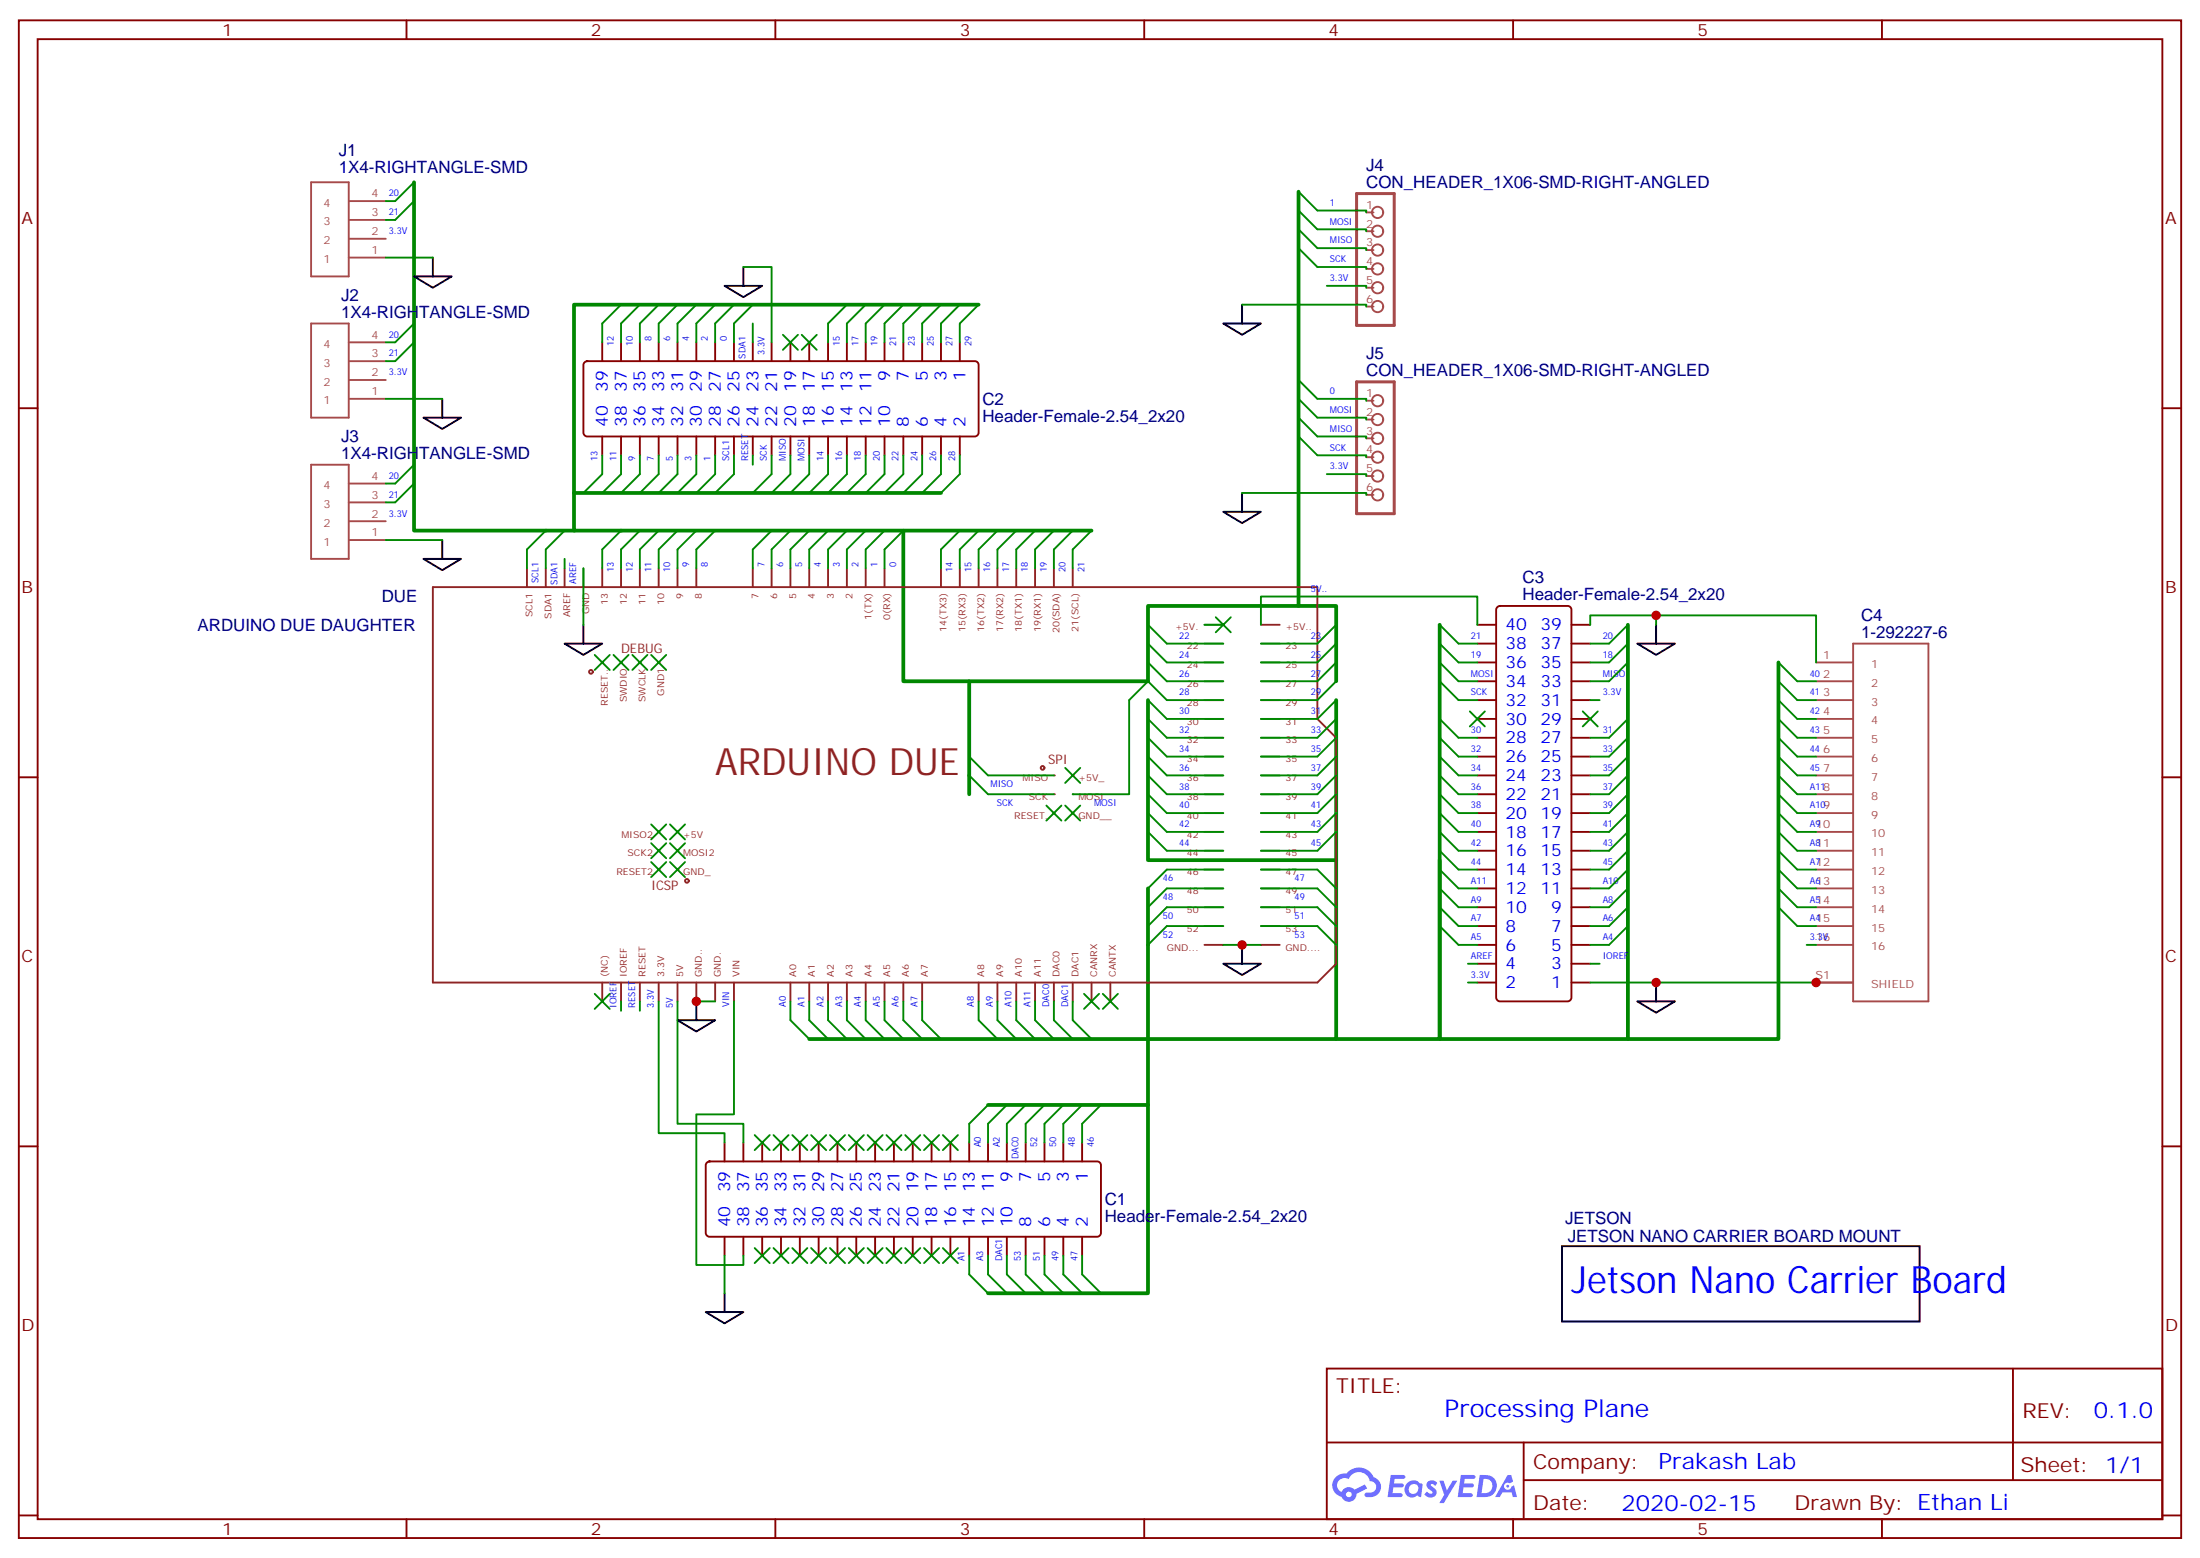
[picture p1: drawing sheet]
# EasyEDA schematic Schematic.json
TITLE: Processing Plane; REV: 0.1.0; Date: 2020-02-15; Sheet: 1/1; Drawn By: Ethan Li; Company: Prakash Lab

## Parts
C1  Header-Female-2.54_2x20  [HDR-TH_40P-P2.54-V-R2-C20-S2.54]
C2  Header-Female-2.54_2x20  [HDR-TH_40P-P2.54-V-R2-C20-S2.54]
C3  Header-Female-2.54_2x20  [HDR-TH_40P-P2.54-V-R2-C20-S2.54]
DUE  ARDUINO DUE DAUGHTER  [ARDUINO DUE DAUGHTER]
J1  1X4-RIGHTANGLE-SMD  [1X4-RIGHTANGLE-SMD]
J2  1X4-RIGHTANGLE-SMD  [1X4-RIGHTANGLE-SMD]
J3  1X4-RIGHTANGLE-SMD  [1X4-RIGHTANGLE-SMD]
J4  CON_HEADER_1X06-SMD-RIGHT-ANGLED  [M1X6_MALE_RIGHT_ANGLED_SMD]
J5  CON_HEADER_1X06-SMD-RIGHT-ANGLED  [M1X6_MALE_RIGHT_ANGLED_SMD]
JETSON  JETSON NANO CARRIER BOARD MOUNT  [NVIDIA JETSON NANO CARRIER BOARD]
NO  1-292227-6

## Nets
3.3V: C1.39 C2.23 C3.2 C3.31 DUE.3.3V J1.2 J2.2 J3.2 J4.5 J5.5 NO.16
5V: C1.37 DUE.5V
5V..: C3.40 DUE.5V..(+5V..)
GND: C1.40 C2.21 C3.1 C3.39 DUE.GND DUE.GND. DUE.GND.. DUE.GND... DUE.GND.... DUE.GND__ J1.1 J2.1 J3.1 J4.6 J5.6 NO.1 NO.S1(SHIELD) NO.S2(SHIELD)
VIN: C1.38 DUE.VIN
0: C2.27 DUE.0(0(RX)) J5.1
1: C2.28 DUE.1(1(TX)) J4.1
2: C2.29 DUE.2
3: C2.30 DUE.3
4: C2.31 DUE.4
5: C2.32 DUE.5
6: C2.33 DUE.6
7: C2.34 DUE.7
8: C2.35 DUE.8
9: C2.36 DUE.9
10: C2.37 DUE.10
11: C2.38 DUE.11
12: C2.39 DUE.12
13: C2.40 DUE.13
14: C2.16 DUE.14(14(TX3))
15: C2.15 DUE.15(15(RX3))
16: C2.14 DUE.16(16(TX2))
17: C2.13 DUE.17(17(RX2))
18: C2.12 C3.35 DUE.18(18(TX1))
19: C2.11 C3.36 DUE.19(19(RX1))
20: C2.10 C3.37 DUE.20(20(SDA)) J1.4 J2.4 J3.4
21: C2.9 C3.38 DUE.21(21(SCL)) J1.3 J2.3 J3.3
22: C2.8 DUE.22
23: C2.7 DUE.23
24: C2.6 DUE.24
25: C2.5 DUE.25
26: C2.4 DUE.26
27: C2.3 DUE.27
28: C2.2 DUE.28
29: C2.1 DUE.29
30: C3.28 DUE.30
31: C3.27 DUE.31
32: C3.26 DUE.32
33: C3.25 DUE.33
34: C3.24 DUE.34
35: C3.23 DUE.35
36: C3.22 DUE.36
37: C3.21 DUE.37
38: C3.20 DUE.38
39: C3.19 DUE.39
40: C3.18 DUE.40 NO.2
41: C3.17 DUE.41 NO.3
42: C3.16 DUE.42 NO.4
43: C3.15 DUE.43 NO.5
44: C3.14 DUE.44 NO.6
45: C3.13 DUE.45 NO.7
46: C1.1 DUE.46
47: C1.2 DUE.47
48: C1.3 DUE.48
49: C1.4 DUE.49
50: C1.5 DUE.50
51: C1.6 DUE.51
52: C1.7 DUE.52
53: C1.8 DUE.53
A0: C1.13 DUE.A0
A1: C1.14 DUE.A1
A2: C1.11 DUE.A2
A3: C1.12 DUE.A3
A4: C3.5 DUE.A4 NO.15
A5: C3.6 DUE.A5 NO.14
A6: C3.7 DUE.A6 NO.13
A7: C3.8 DUE.A7 NO.12
A8: C3.9 DUE.A8 NO.11
A9: C3.10 DUE.A9 NO.10
A10: C3.11 DUE.A10 NO.9
A11: C3.12 DUE.A11 NO.8
AREF: C3.4 DUE.AREF
DAC0: C1.9 DUE.A12(DAC0)
DAC1: C1.10 DUE.A13(DAC1)
IOREF: C3.3 DUE.IOREF
MISO: C2.20 C3.33 DUE.MISO J4.3 J5.3
MOSI: C2.18 C3.34 DUE.MOSI J4.2 J5.2
RESET: C2.24 DUE.RESET
SCK: C2.22 C3.32 DUE.SCK J4.4 J5.4
SCL1: C2.26 DUE.SCL1
SDA1: C2.25 DUE.SDA1

Not connected (* = marked no-connect by the designer): C1 15* 16* 17* 18* 19* 20* 21* 22* 23* 24* 25* 26* 27* 28* 29* 30* 31* 32* 33* 34* 35* 36*; C2 17* 19*; C3 29* 30*; DUE 5V.(+5V.)* +5V* +5V_* A14(CANRX)* A15(CANTX)* GND1* GND_* MISO2* MOSI2* NC((NC))* RESET2* RESET.* RESET..* SCK2* SWCLK* SWDIO*

# EasyEDA board Layout.json

Outline 114.3 x 114.3 mm; copper layers: TopLayer, BottomLayer. Coordinates in mm from the lower left corner of the outline.
Outline path: 0,107.95 arc(1.86,112.44) 6.35,114.3 arc(8.6,113.37) 9.53,111.12 arc(10.45,108.88) 12.7,107.95 101.6,107.95 arc(103.85,108.88) 104.78,111.12 arc(105.7,113.37) 107.95,114.3 arc(112.44,112.44) 114.3,107.95 114.3,6.35 arc(112.44,1.86) 107.95,0 arc(105.7,0.93) 104.78,3.18 arc(103.85,5.42) 101.6,6.35 12.7,6.35 arc(10.45,5.42) 9.53,3.18 arc(8.6,0.93) 6.35,0 arc(1.86,1.86) 0,6.35 0,107.95

## Design rules (mm)
Default: track 0.254, clearance 0.152, via 0.61, via hole 0.305

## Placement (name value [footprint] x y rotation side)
C1  Header-Female-2.54_2x20  [HDR-TH_40P-P2.54-V-R2-C20-S2.54]  48.26 67.31 180 bottom
C2  Header-Female-2.54_2x20  [HDR-TH_40P-P2.54-V-R2-C20-S2.54]  48.26 46.99 180 bottom
C3  Header-Female-2.54_2x20  [HDR-TH_40P-P2.54-V-R2-C20-S2.54]  97.79 57.15 270 bottom
C4  1-292227-6  [TE_1-292227-6]  106.68 69.22 90 top
DUE  -  [ARDUINO DUE DAUGHTER]  35.56 57.15 0 bottom
Hole_gge16562  -  [Hole_gge16562]  6.35 107.95 0 top
Hole_gge16573  -  [Hole_gge16573]  107.95 107.95 0 top
Hole_gge16579  -  [Hole_gge16579]  6.35 6.35 0 top
Hole_gge16584  -  [Hole_gge16584]  107.95 6.35 0 top
J1  -  [1X4-RIGHTANGLE-SMD]  29.21 106.68 0 top
J2  -  [1X4-RIGHTANGLE-SMD]  45.72 106.68 0 top
J3  -  [1X4-RIGHTANGLE-SMD]  62.23 106.68 0 top
J4  CON_HEADER_1X06-SMD-RIGHT-ANGLED  [M1X6_MALE_RIGHT_ANGLED_SMD]  31.11 7.5 180 top
J5  CON_HEADER_1X06-SMD-RIGHT-ANGLED  [M1X6_MALE_RIGHT_ANGLED_SMD]  55.88 7.62 180 top
JETSON  JETSON NANO CARRIER BOARD MOUNT  [NVIDIA JETSON NANO CARRIER BOARD]  0 57.15 0 top

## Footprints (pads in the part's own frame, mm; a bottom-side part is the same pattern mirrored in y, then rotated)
1X4-RIGHTANGLE-SMD
  custom 0x0 smd: 1(-3.81,-3.302) 2(-1.27,-3.302) 3(1.27,-3.302) 4(3.81,-3.302)
ARDUINO DUE DAUGHTER
  rect 1.88x1.88 hole 1.016: 22(44.171,21.59) 23(46.711,21.59) 24(44.171,19.05) 25(46.711,19.05) 26(44.171,16.51) 27(46.711,16.51) 28(44.171,13.97) 29(46.711,13.97) 30(44.171,11.43) 31(46.711,11.43) 32(44.171,8.89) 33(46.711,8.89) 34(44.171,6.35) 35(46.711,6.35) 36(44.171,3.81) 37(46.711,3.81) 38(44.171,1.27) 39(46.711,1.27) 40(44.171,-1.27) 41(46.711,-1.27) 42(44.171,-3.81) 43(46.711,-3.81) 44(44.171,-6.35) 45(46.711,-6.35) 46(44.171,-8.89) 47(46.711,-8.89) 48(44.171,-11.43) 49(46.711,-11.43) 50(44.171,-13.97) 51(46.711,-13.97) 52(44.171,-16.51) 53(46.711,-16.51) +5V(-23.851,-9.398) +5V_(16.231,3.81) GND_(-23.851,-14.478) GND__(16.231,-1.27) MISO(13.691,3.81) MISO2(-26.391,-9.398) MOSI(16.231,1.27) MOSI2(-23.851,-11.938) RESET2(-26.391,-14.478) RESET.(13.691,-1.27) SCK(13.691,1.27) SCK2(-26.391,-11.938)
  oval 1.88x1.88 hole 1.016: 0(13.691,24.13) 1(11.151,24.13) 2(8.611,24.13) 3(6.071,24.13) 3.3V(-14.249,-24.13) 4(3.531,24.13) 5(0.991,24.13) 5V(-11.709,-24.13) 5V.(44.171,24.13) 5V..(46.711,24.13) 6(-1.549,24.13) 7(-4.089,24.13) 8(-8.153,24.13) 9(-10.693,24.13) 10(-13.233,24.13) 11(-15.773,24.13) 12(-18.313,24.13) 13(-20.853,24.13) 14(18.771,24.13) 15(21.311,24.13) 16(23.851,24.13) 17(26.391,24.13) 18(28.931,24.13) 19(31.471,24.13) 20(34.011,24.13) 21(36.551,24.13) A0(0.991,-24.13) A1(3.531,-24.13) A2(6.071,-24.13) A3(8.611,-24.13) A4(11.151,-24.13) A5(13.691,-24.13) A6(16.231,-24.13) A7(18.771,-24.13) A8(23.851,-24.13) A9(26.391,-24.13) A10(28.931,-24.13) A11(31.471,-24.13) A12(34.011,-24.13) A13(36.551,-24.13) A14(39.091,-24.13) A15(41.631,-24.13) AREF(-25.933,24.13) GND(-23.393,24.13) GND1(-16.535,16.815) GND.(-6.629,-24.13) GND..(-9.169,-24.13) GND...(44.171,-19.05) GND....(46.711,-19.05) IOREF(-19.329,-24.13) NC(-21.869,-24.13) RESET(-16.789,-24.13) RESET..(-24.155,16.815) SCL1(-31.013,24.13) SDA1(-28.473,24.13) SWCLK(-19.075,16.815) SWDIO(-21.615,16.815) VIN(-4.089,-24.13)
HDR-TH_40P-P2.54-V-R2-C20-S2.54
  rect 1.8x1.8 hole 1.2: 1(-24.13,-1.27)
  oval 1.8x1.8 hole 1.2: 2(-24.13,1.27) 3(-21.59,-1.27) 4(-21.59,1.27) 5(-19.05,-1.27) 6(-19.05,1.27) 7(-16.51,-1.27) 8(-16.51,1.27) 9(-13.97,-1.27) 10(-13.97,1.27) 11(-11.43,-1.27) 12(-11.43,1.27) 13(-8.89,-1.27) 14(-8.89,1.27) 15(-6.35,-1.27) 16(-6.35,1.27) 17(-3.81,-1.27) 18(-3.81,1.27) 19(-1.27,-1.27) 20(-1.27,1.27) 21(1.27,-1.27) 22(1.27,1.27) 23(3.81,-1.27) 24(3.81,1.27) 25(6.35,-1.27) 26(6.35,1.27) 27(8.89,-1.27) 28(8.89,1.27) 29(11.43,-1.27) 30(11.43,1.27) 31(13.97,-1.27) 32(13.97,1.27) 33(16.51,-1.27) 34(16.51,1.27) 35(19.05,-1.27) 36(19.05,1.27) 37(21.59,-1.27) 38(21.59,1.27) 39(24.13,-1.27) 40(24.13,1.27)
Hole_gge16562
  round 2.54 hole 2.54 unplated: (0,0)
Hole_gge16573
  round 2.54 hole 2.54 unplated: (0,0)
Hole_gge16579
  round 2.54 hole 2.54 unplated: (0,0)
Hole_gge16584
  round 2.54 hole 2.54 unplated: (0,0)
M1X6_MALE_RIGHT_ANGLED_SMD
  custom 0x0 smd: 1(-6.35,-3.3) 2(-3.81,-3.3) 3(-1.27,-3.3) 4(1.27,-3.3) 5(3.81,-3.3) 6(6.35,-3.3)
NVIDIA JETSON NANO CARRIER BOARD
  round 2.75 hole 2.75 unplated: (17,46) (17,-40) (75,46) (75,-40)
TE_1-292227-6
  rect 0.9x3.3 smd: 1(-11.25,0) 2(-9.75,0) 3(-8.25,0) 4(-6.75,0) 5(-5.25,0) 6(-3.75,0) 7(-2.25,0) 8(-0.75,0) 9(0.75,0) 10(2.25,0) 11(3.75,0) 12(5.25,0) 13(6.75,0) 14(8.25,0) 15(9.75,0) 16(11.25,0)
  rect 2.4x3.3 smd: S1(-14.75,-5) S2(14.75,-5)

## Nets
As in the schematic, except:
3.3V: C1.39 C2.23 C3.2 C3.31 C4.16 DUE.3.3V J1.2 J2.2 J3.2 J4.5 J5.5
GND: C1.40 C2.21 C3.1 C3.39 C4.1 C4.S1 C4.S2 DUE.GND DUE.GND. DUE.GND.. DUE.GND... DUE.GND.... DUE.GND__ J1.1 J2.1 J3.1 J4.6 J5.6
40: C3.18 C4.2 DUE.40
41: C3.17 C4.3 DUE.41
42: C3.16 C4.4 DUE.42
43: C3.15 C4.5 DUE.43
44: C3.14 C4.6 DUE.44
45: C3.13 C4.7 DUE.45
A4: C3.5 C4.15 DUE.A4
A5: C3.6 C4.14 DUE.A5
A6: C3.7 C4.13 DUE.A6
A7: C3.8 C4.12 DUE.A7
A8: C3.9 C4.11 DUE.A8
A9: C3.10 C4.10 DUE.A9
A10: C3.11 C4.9 DUE.A10
A11: C3.12 C4.8 DUE.A11

Pads without a net: C1 15 16 17 18 19 20 21 22 23 24 25 26 27 28 29 30 31 32 33 34 35 36; C2 17 19; C3 29 30; DUE +5V +5V_ A14 A15 GND1 MISO2 MOSI2 NC RESET2 SCK2 SWCLK SWDIO

## Via types
v1: diameter 0.61, hole 0.305, TopLayer to BottomLayer, 35 vias

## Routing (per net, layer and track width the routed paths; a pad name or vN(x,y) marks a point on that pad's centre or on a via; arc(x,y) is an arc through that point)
3.3V: length 304.3
  TopLayer w0.254: v1(102.87,80.01) 103.32,80.46 C4.16 108.13,80.46 109.85,78.74 109.85,57.15 107.95,55.25 107.95,52.07 C3.31 ; v1(35.56,8.25) 29.84,8.25 J4.5 27.31,23.5 34.92,31.12 50.16,31.12 50.8,31.75 50.8,36.83 44.45,43.18 C2.23 43.18,46.99 43.18,52.07 31.75,63.5 26.67,63.5 C1.39 21.31,68.86 DUE.3.3V 21.31,84.81 v1(30.48,93.98) v1(44.45,93.98) v1(60.96,93.98) 83.19,93.98 95.88,81.28 C3.2 ; v1(27.94,96.52) J1.2 ; J5.5 52.07,8.89 51.44,8.25 v1(38.1,8.25) ; v1(60.96,95.89) J3.2 ; v1(44.45,95.89) J2.2
  BottomLayer w0.254: v1(30.48,93.98) v1(27.94,96.52) ; v1(102.87,80.01) 97.79,80.01 C3.2 ; v1(60.96,93.98) v1(60.96,95.89) ; v1(44.45,93.98) v1(44.45,95.89) ; v1(35.56,8.25) v1(38.1,8.25)
5V: length 16.4
  TopLayer w0.254: DUE.5V 23.85,81.24 25.4,79.69 25.4,67.31 C1.37
5V..: length 14.2
  TopLayer w0.254: DUE.5V.. C3.40
GND:
  vias: v1(20.95,103.5) v1(45.09,10.8) v1(111.76,68.58)
VIN: length 14.9
  TopLayer w0.254: C1.38 26.67,76.84 31.11,81.28 DUE.VIN
0: length 45.8
  TopLayer w0.254: J5.1 62.23,18.41 55.25,25.4 v1(52.71,25.4) ; C2.27 39.37,42.9 DUE.0
  BottomLayer w0.254: v1(52.71,25.4) 49.25,28.85 DUE.0
1: length 45.4
  TopLayer w0.254: DUE.1 38.1,41.63 38.1,46.99 C2.28 ; v1(46.74,24.13) 37.47,14.86 J4.1
  BottomLayer w0.254: DUE.1 46.74,32.99 v1(46.74,24.13)
2: length 15.7
  TopLayer w0.254: C2.29 36.83,40.36 DUE.2
3: length 18.3
  TopLayer w0.254: C2.30 35.56,46.99 35.56,39.09 DUE.3
4: length 14.7
  TopLayer w0.254: DUE.4 34.29,37.82 C2.31
5: length 17.2
  TopLayer w0.254: C2.32 33.02,46.99 33.02,36.55 DUE.5
6: length 13.6
  TopLayer w0.254: C2.33 31.75,35.28 DUE.6
7: length 16.2
  TopLayer w0.254: C2.34 30.48,46.99 30.48,34.01 DUE.7
8: length 13.6
  TopLayer w0.254: C2.35 29.21,34.61 27.62,33.02 DUE.8
9: length 17
  TopLayer w0.254: DUE.9 27.94,36.09 27.94,46.99 C2.36
10: length 14.6
  TopLayer w0.254: DUE.10 22.54,33.02 26.67,37.15 C2.37
11: length 18.2
  TopLayer w0.254: C2.38 25.4,46.99 25.4,38.42 20,33.02 DUE.11
12: length 15.7
  TopLayer w0.254: DUE.12 17.46,33.02 24.13,39.69 C2.39
13: length 19.3
  TopLayer w0.254: DUE.13 14.92,33.02 22.86,40.96 22.86,46.99 C2.40
14: length 16.2
  TopLayer w0.254: C2.16 53.34,46.99 53.34,34.01 DUE.14
15: length 13.6
  TopLayer w0.254: DUE.15 54.61,35.28 C2.15
16: length 17.2
  TopLayer w0.254: C2.14 55.88,46.99 55.88,36.55 DUE.16
17: length 14.7
  TopLayer w0.254: C2.13 57.15,37.82 DUE.17
18: length 71.9
  TopLayer w0.254: C3.35 100.33,38.1 104.14,34.29 104.14,31.75 99.06,26.67 70.84,26.67 DUE.18 58.42,39.09 58.42,46.99 C2.12
19: length 65.7
  TopLayer w0.254: C2.11 59.69,40.36 DUE.19 72.11,27.94 99.06,27.94 102.87,31.75 102.87,34.29 100.33,36.83 97.79,36.83 C3.36
20: length 182.2
  TopLayer w0.254: 49.53,106.68 64.77,106.68 66.04,105.41 J3.4 ; 49.53,106.68 34.92,106.68 33.02,104.78 J1.4 ; 49.53,106.68 J2.4 v1(49.53,95.89) ; C3.37 100.33,35.56 101.6,34.29 101.6,31.75 99.06,29.21 73.38,29.21 DUE.20 60.96,41.63 60.96,46.99 C2.10 62.23,55.88 53.34,64.77 53.34,71.12 50.8,73.66 41.28,73.66 34.29,80.65 34.29,81.92 44.45,92.08 v1(49.53,92.08)
  BottomLayer w0.254: v1(49.53,92.08) v1(49.53,95.89)
21: length 169.5
  TopLayer w0.254: J1.3 30.48,98.43 v1(33.66,95.25) 46.99,95.25 J2.3 ; v1(60.96,50.17) 60.96,54.61 50.8,64.77 50.8,71.12 49.53,72.39 40.64,72.39 33.66,79.38 v1(33.66,92.08) ; C2.9 62.23,42.9 DUE.21 74.65,30.48 96.52,30.48 97.79,31.75 97.79,34.29 C3.38 ; 46.9,95.25 61.59,95.25 63.5,97.16 J3.3
  BottomLayer w0.254: C2.9 60.96,46.99 v1(60.96,50.17) ; v1(33.66,92.08) v1(33.66,95.25)
22: length 25
  TopLayer w0.254: C2.8 63.5,46.99 63.5,43.18 71.12,35.56 DUE.22
23: length 23.2
  TopLayer w0.254: DUE.23 82.23,35.56 80.96,36.83 71.12,36.83 64.77,43.18 C2.7
24: length 21.4
  TopLayer w0.254: C2.6 66.04,46.99 66.04,43.18 71.12,38.1 DUE.24
25: length 19.6
  TopLayer w0.254: C2.5 67.31,43.18 71.12,39.37 80.96,39.37 82.23,38.1 DUE.25
26: length 17.8
  TopLayer w0.254: C2.4 68.58,46.99 68.58,43.18 71.12,40.64 DUE.26
27: length 16
  TopLayer w0.254: C2.3 69.85,43.18 71.12,41.91 80.96,41.91 82.23,40.64 DUE.27
28: length 13.5
  TopLayer w0.254: DUE.28 72.39,43.18 71.12,44.45 71.12,46.99 C2.2
29: length 10.9
  TopLayer w0.254: C2.1 73.66,44.45 80.96,44.45 82.23,43.18 DUE.29
30: length 17.8
  TopLayer w0.254: DUE.30 81,46.99 86.36,46.99 87.63,48.26 C3.28
31: length 17.8
  TopLayer w0.254: C3.27 97.79,46.99 87.63,46.99 86.36,45.72 DUE.31
32: length 17.8
  TopLayer w0.254: C3.26 87.63,50.8 86.36,49.53 81,49.53 DUE.32
33: length 17.8
  TopLayer w0.254: DUE.33 86.36,48.26 87.63,49.53 97.79,49.53 C3.25
34: length 17.8
  TopLayer w0.254: C3.24 87.63,53.34 86.36,52.07 81,52.07 DUE.34
35: length 17.8
  TopLayer w0.254: DUE.35 86.36,50.8 87.63,52.07 97.79,52.07 C3.23
36: length 17.8
  TopLayer w0.254: C3.22 87.63,55.88 86.36,54.61 81,54.61 DUE.36
37: length 17.8
  TopLayer w0.254: DUE.37 86.36,53.34 87.63,54.61 97.79,54.61 C3.21
38: length 17.8
  TopLayer w0.254: DUE.38 81,57.15 86.36,57.15 87.63,58.42 C3.20
39: length 17.8
  TopLayer w0.254: C3.19 97.79,57.15 87.63,57.15 86.36,55.88 DUE.39
40: length 29.7
  TopLayer w0.254: C4.2 103.09,59.47 v1(102.87,59.69) ; DUE.40 81,59.69 86.36,59.69 87.63,60.96 C3.18
  BottomLayer w0.254: v1(102.87,59.69) 100.33,62.23 97.79,62.23 C3.18
41: length 25.5
  TopLayer w0.254: DUE.41 86.36,58.42 87.63,59.69 97.79,59.69 C3.17 99.07,60.97 C4.3
42: length 29.5
  TopLayer w0.254: v1(102.87,62.87) 103.27,62.47 C4.4 ; C3.16 87.63,63.5 86.36,62.23 81,62.23 DUE.42
  BottomLayer w0.254: C3.16 97.79,64.77 100.97,64.77 v1(102.87,62.87)
43: length 25.7
  TopLayer w0.254: DUE.43 86.36,60.96 87.63,62.23 97.79,62.23 C3.15 99.53,63.97 C4.5
44: length 29.3
  TopLayer w0.254: C3.14 87.63,66.04 86.36,64.77 81,64.77 DUE.44 ; v1(102.87,66.04) 103.44,65.47 106.68,65.47
  BottomLayer w0.254: v1(102.87,66.04) 101.6,67.31 97.79,67.31 C3.14
45: length 25.8
  TopLayer w0.254: DUE.45 86.36,63.5 87.63,64.77 97.79,64.77 C3.13 99.99,66.97 C4.7
46: length 7.3
  TopLayer w0.254: C1.1 DUE.46
47: length 10.9
  TopLayer w0.254: DUE.47 81,67.31 73.66,67.31 C1.2
48: length 13.1
  TopLayer w0.254: C1.3 71.12,67.31 71.12,69.22 71.75,69.85 73.66,69.85 74.93,68.58 DUE.48
49: length 15.3
  TopLayer w0.254: DUE.49 81,69.85 75.56,69.85 74.29,71.12 71.12,71.12 69.85,69.85 C1.4
50: length 17.4
  TopLayer w0.254: DUE.50 76.2,71.12 74.93,72.39 70.49,72.39 68.58,70.48 68.58,67.31 C1.5
51: length 19.6
  TopLayer w0.254: DUE.51 81,72.39 76.84,72.39 75.56,73.66 69.85,73.66 67.31,71.12 C1.6
52: length 21.8
  TopLayer w0.254: C1.7 66.04,67.31 66.04,71.76 69.22,74.93 76.2,74.93 77.47,73.66 DUE.52
53: length 23.9
  TopLayer w0.254: DUE.53 81,74.93 78.74,74.93 77.47,76.2 68.58,76.2 64.77,72.39 C1.8
A0: length 30.6
  TopLayer w0.254: DUE.A0 42.9,74.93 54.61,74.93 55.88,73.66 55.88,67.31 C1.13
A1: length 27
  TopLayer w0.254: C1.14 57.15,74.93 55.88,76.2 44.17,76.2 DUE.A1
A2: length 29.6
  TopLayer w0.254: DUE.A2 45.44,77.47 57.15,77.47 58.42,76.2 58.42,67.31 C1.11
A3: length 26
  TopLayer w0.254: DUE.A3 46.71,78.74 58.42,78.74 59.69,77.47 C1.12
A4: length 72.7
  TopLayer w0.254: DUE.A4 58.14,92.71 80.01,92.71 95.25,77.47 97.79,77.47 C3.5 101.82,78.97 C4.15
A5: length 68.5
  TopLayer w0.254: C3.6 95.25,76.2 80.01,91.44 59.41,91.44 DUE.A5 ; v1(102.87,77.47) 102.88,77.46 C4.14
  BottomLayer w0.254: v1(102.87,77.47) 97.79,77.47 C3.6
A6: length 66.4
  TopLayer w0.254: DUE.A6 60.68,90.17 80.01,90.17 95.25,74.93 97.79,74.93 C3.7 101.37,75.97 C4.13
A7: length 62.7
  TopLayer w0.254: v1(102.87,74.3) 103.04,74.46 C4.12 ; DUE.A7 61.95,88.9 80.01,88.9 95.25,73.66 C3.8
  BottomLayer w0.254: C3.8 97.79,74.93 102.24,74.93 v1(102.87,74.3)
A8: length 57.5
  TopLayer w0.254: C4.11 100.91,72.97 C3.9 97.79,72.39 95.25,72.39 80.01,87.63 65.76,87.63 DUE.A8
A9: length 54.3
  TopLayer w0.254: C3.10 95.25,71.12 80.01,86.36 67.03,86.36 DUE.A9 ; v1(102.87,71.12) 103.21,71.46 C4.10
  BottomLayer w0.254: v1(102.87,71.12) 101.6,72.39 97.79,72.39 C3.10
A10: length 51.2
  TopLayer w0.254: DUE.A10 68.3,85.09 80.01,85.09 95.25,69.85 97.79,69.85 C3.11 100.45,69.97 C4.9
A11: length 48.1
  TopLayer w0.254: v1(102.87,68.58) 102.99,68.47 106.68,68.47 ; C3.12 95.25,68.58 80.01,83.82 69.57,83.82 DUE.A11
  BottomLayer w0.254: C3.12 97.79,69.85 101.6,69.85 v1(102.87,68.58)
AREF: length 158.8
  TopLayer w0.254: v1(31.75,93.34) 80.65,93.34 95.25,78.74 C3.4 ; DUE.AREF 7.09,30.48 3.81,30.48 2.54,31.75 2.54,73.66 22.22,93.34 v1(26.67,93.34)
  BottomLayer w0.254: v1(31.75,93.34) v1(26.67,93.34)
DAC0: length 19.3
  TopLayer w0.254: DUE.A12 69.57,81 60.96,72.39 60.96,67.31 C1.9
DAC1: length 16.8
  TopLayer w0.254: C1.10 62.23,71.4 DUE.A13
IOREF: length 96.4
  TopLayer w0.254: C3.3 97.79,80.01 97.79,82.55 85.72,94.62 29.57,94.62 DUE.IOREF
MISO: length 156.3
  TopLayer w0.254: v1(50.42,29.84) 36.19,29.84 32.39,26.03 J4.3 ; v1(55.25,24.13) 57.15,22.22 J5.3 ; C3.33 100.33,40.64 106.68,34.29 106.68,31.75 99.06,24.13 59.69,24.13 v1(53.97,29.84) 52.07,31.75 52.07,40.64 48.26,44.45 48.26,46.99 C2.20 49.53,53.34 DUE.MISO
  BottomLayer w0.254: v1(55.25,24.13) 53.97,25.4 v1(53.97,29.84) v1(50.42,29.84)
MOSI: length 142.4
  TopLayer w0.254: DUE.MOSI 52.07,55.88 53.97,53.98 53.97,50.17 C2.18 50.8,46.99 50.8,44.45 52.71,42.55 52.71,32.39 v1(59.69,25.4) 99.06,25.4 105.41,31.75 105.41,34.29 100.33,39.37 97.79,39.37 C3.34 ; v1(59.69,19.69) J5.2 59.69,8.89 58.42,7.62 37.47,7.62 34.92,10.16 J4.2
  BottomLayer w0.254: v1(59.69,25.4) v1(59.69,19.69)
RESET: length 48.9
  TopLayer w0.254: v1(24.13,64.14) 18.77,69.49 DUE.RESET ; v1(27.31,64.14) 33.02,64.14 44.45,52.71 C2.24
  BottomLayer w0.254: v1(27.31,64.14) v1(24.13,64.14)
SCK: length 173.5
  TopLayer w0.254: C3.32 97.79,41.91 100.33,41.91 107.95,34.29 107.95,31.75 99.06,22.86 59.06,22.86 51.44,30.48 ; 51.44,34.93 51.44,16.51 54.61,13.34 J5.4 ; 51.44,30.48 51.44,38.74 45.72,44.45 45.72,46.99 C2.22 46.99,53.62 DUE.SCK ; 51.44,30.48 35.56,30.48 29.84,24.77 J4.4
SCL1: length 58.1
  TopLayer w0.254: DUE.SCL1 4.55,49.63 6.98,52.07 40.64,52.07 41.91,50.8 C2.26
SDA1: length 55.5
  TopLayer w0.254: DUE.SDA1 7.09,49.63 8.25,50.8 39.37,50.8 40.64,49.53 40.64,46.99 C2.25

## Copper pours and planes (outline as drawn; the poured copper is in the pictures)
GND on TopLayer: 0.64,107.31 113.66,107.31 113.66,6.99 0.64,6.99
GND on BottomLayer: 0.64,107.31 113.66,107.31 113.66,6.99 0.64,6.99

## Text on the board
BottomSilkLayer: RESET | SCK | MISO | MOSI | 3.3V | AREF | A5 | A7 | A9 | A11 | 44 | 42 | 40 | 38 | 36 | 34 | 32 | 30 | 19/RX1 | 21/SCL | 5V | A4 | A6 | A8 | 45 | 43 | 41 | 39 | 37 | 35 | 33 | 31 | A10 | Gnd | IOREF | 18/TX1 | 20/SDA | GND | 13 | 12 | VIN | 11 | 10 | 9 | 8 | 7 | 6 | 5 | 4 | 3 | 2 | 1 | 0 | SCL1 | SDA1 | 14 | 15 | A1 | 16 | 17 | A3 | A2 | 18 | 19 | DAC1 | DAC0 | 20 | 21 | 53 | 52 | 22 | 23 | 51 | 50 | 24 | 25 | 49 | 48 | 26 | 27 | 47 | 46 | 28 | 29
TopSilkLayer: IOREF | Prakash Lab / Octopi Team | Stanford University | SPI | Control Panel | GND | 3.3V | SCK | SCL | MISO | SDA | MOSI | 1 | 0 | 19/RX1 | 21/SCL | AREF | 38 | 36 | 34 | 32 | 30 | 5V | 39 | 37 | 35 | 33 | 31 | 18/TX1 | 20/SDA | Gnd | A5 | A7 | A9 | A11 | 44 | 42 | 40 | A4 | A6 | A8 | A10 | 45 | 43 | 41 | Open Configurable | High-Throughput | Imaging Platform | Processing Plane | v0.1.0 for Due | For Research | Use Only. | Not for use in | diagnostic | procedures. | Octopi Driver | v0.2.0 Stack
